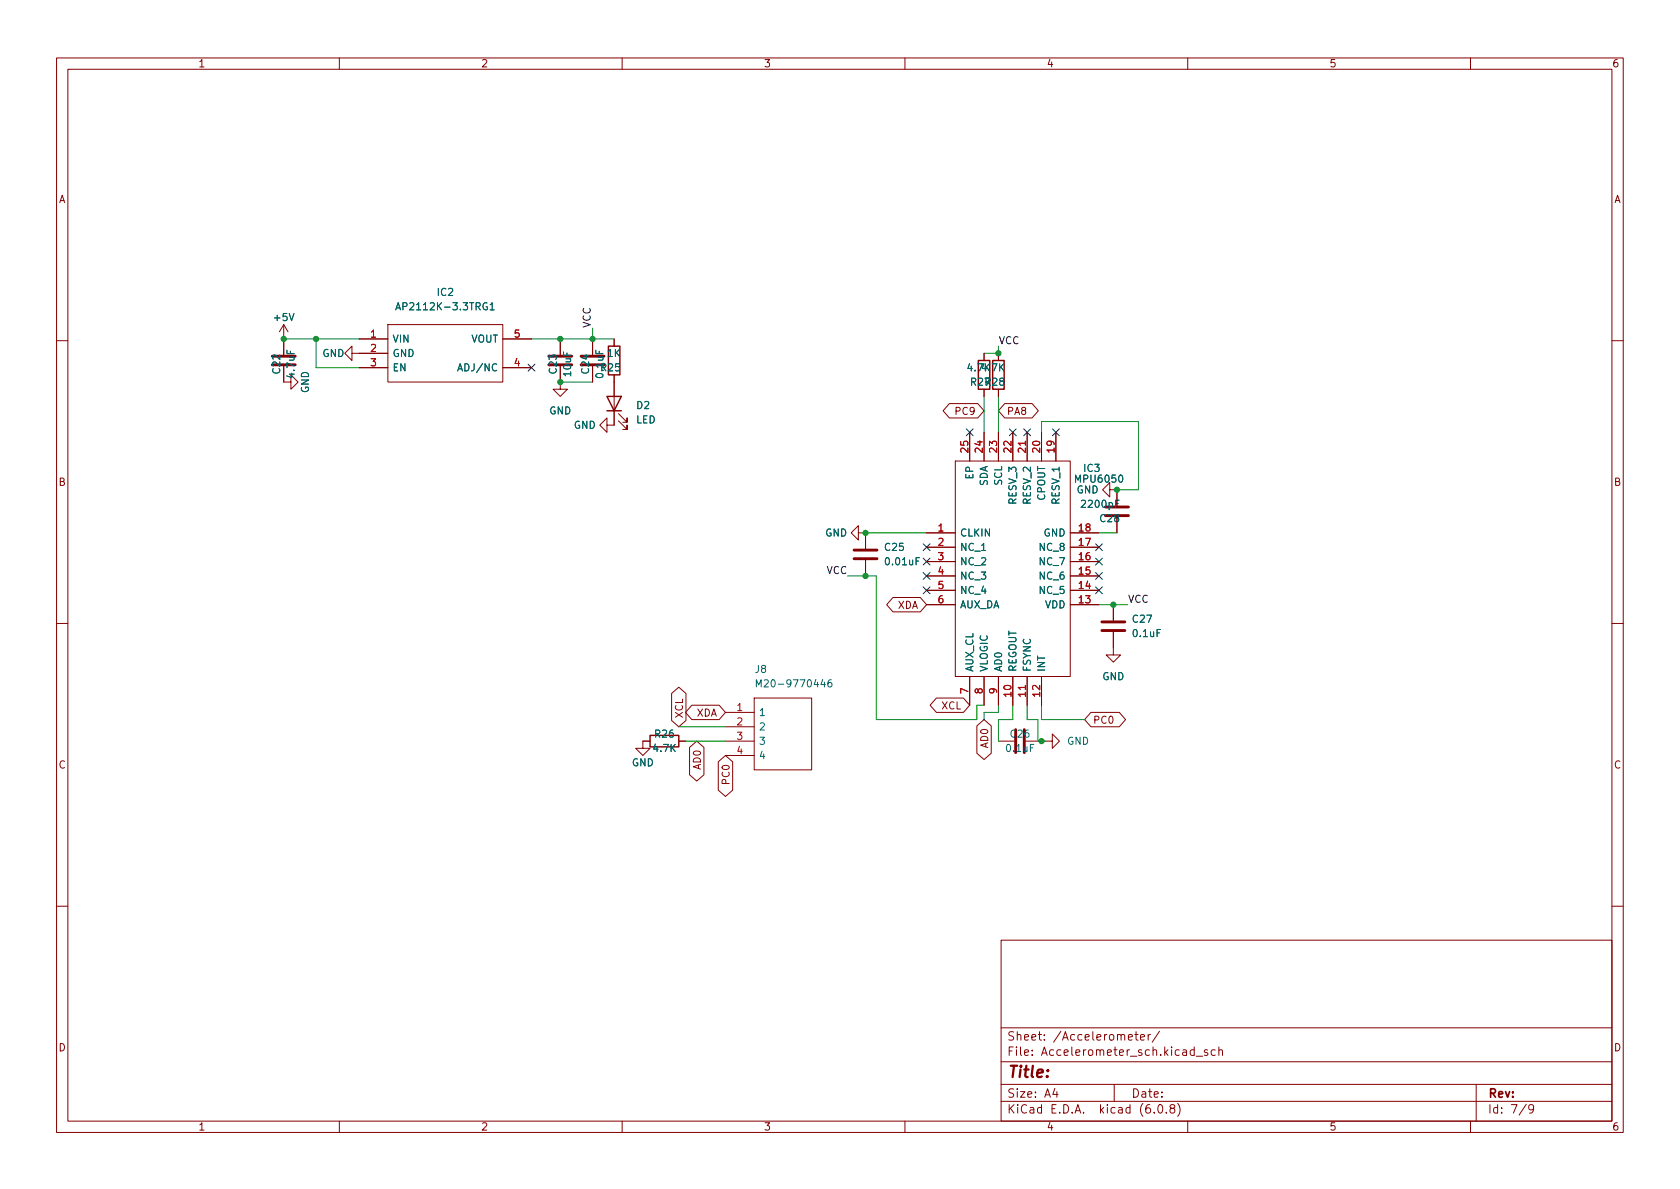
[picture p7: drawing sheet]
<svg xmlns="http://www.w3.org/2000/svg" width="297mm" height="210mm" viewBox="0 0 297 210" stroke-linecap="round" stroke-linejoin="round" font-family="sans-serif">
<g fill="none" stroke="#840000" stroke-width=".18">
<path d="M10 10.2h277v190.1h-277zM12 12.2h273v186.1h-273zM60 10.2v2M110 10.2v2M160 10.2v2M210 10.2v2M260 10.2v2M50.2 57.4l-.8 1.3M50.2 57.4v5.3M50.2 57.4l.7 1.3M63.5 59.9h5.1M68.6 57.4h20.3v10.2h-20.3z"/>
<path d="M88.9 59.9h5.1M99.1 59.9v2.8M104.8 59.9v2.8M108.6 59.9v1.3M10 60.2h2M50.2 64.8v2.8h1.2v-1.3l1.3 1.3-1.3 1.2v-1.2M62.2 62.5v-1.3l-1.2 1.3 1.2 1.2v-1.2h6.4M63.5 65h5.1M88.9 65h5.1M99.1 64.8v4h1.2l-1.2 1.3-1.3-1.3h1.3M104.8 64.8v2.8M108.6 66.3v8.9h-1.3v1.2l-1.3-1.2 1.3-1.3v1.3"/>
<path d="M109.3 74.4l1.6 1.5v-.7v.7h-.8M109.3 73.1l1.6 1.6v-.8v.8h-.8M167.9 71.4h5l1.1 1.2-1.1 1.3h-5l-1.2-1.3zM171.4 76.4v5.1M174 62.5v1.2M174 68.8v1.3M174 76.4v5.1M176.5 62.5v1.2M176.5 68.8v1.3M176.5 76.4v5.1M177.6 71.4h4.9l1.1 1.2-1.1 1.3h-4.9l-1.1-1.3zM179.1 76.4v5.1"/>
<path d="M181.6 76.4v5.1M184.1 76.4v5.1M186.7 76.4v5.1M285 60.2h2M151.8 94.2v-1.2l-1.3 1.2 1.3 1.3v-1.3h1.2v2.8M153 99.1v2.7M163.8 94.2h5.1M163.8 99.3h5.1M163.8 96.8h5.1M168.9 81.5h20.3v38.1h-20.3zM189.2 94.2h5.1M189.2 99.3h5.1"/>
<path d="M189.2 96.8h5.1M196.2 86.6v-1.3l-1.3 1.3 1.3 1.3v-1.3h1.3v2.8M197.5 91.4v2.8M10 110.2h2M157.9 105.7h4.8l1.1 1.2-1.1 1.3h-4.8l-1.1-1.3zM163.8 106.9h5.1M163.8 104.4h5.1M163.8 101.8h5.1M171.4 119.6v5.1M174 119.6v5.1M176.5 119.6v5.1M179.1 119.6v5.1"/>
<path d="M181.6 119.6v5.1M184.1 119.6v5.1M189.2 106.9h5.1M189.2 104.4h5.1M189.2 101.8h5.1M196.8 111.8v4h1.3l-1.3 1.3-1.2-1.3h1.2M196.8 106.9v2.8M285 110.2h2M114.9 131.1h-1.2v1.2h1.2l-1.2 1.3-1.3-1.3h1.3M118.7 122.6l1.3-1.1 1.3 1.1v4.8l-1.3 1.1-1.3-1.1zM120 131.1h1.3M121.9 132.2l1.3-1.1 1.3 1.1v4.8l-1.3 1.1-1.3-1.1z"/>
<path d="M122.3 124.7h4.9l1.1 1.3-1.1 1.2h-4.9l-1.1-1.2zM127 134.7l1.3-1.1 1.2 1.1v5l-1.2 1.1-1.3-1.1zM128.3 126h5M128.3 128.5h5M128.3 131.1h5M128.3 133.6h5M133.3 123.4h10.2v12.7h-10.2zM165.6 123.4h4.7l1.1 1.3-1.1 1.3h-4.7l-1.2-1.3zM172.7 128.4l1.3-1.2 1.3 1.2v4.8l-1.3 1.1-1.3-1.1zM176.5 131.1h2.8M181.4 131.1h2.7M184.8 131.1h1.3v-1.3l1.2 1.3-1.2 1.2v-1.2"/>
<path d="M192.9 126h5l1.1 1.2-1.1 1.3h-5l-1.1-1.3zM10 160.2h2M177 166.3h108v32h-108zM285 160.2h2M60 198.3v2M110 198.3v2M160 198.3v2M177 194.8h108M177 191.8h108M177 187.8h108M177 181.8h108M186.5 192.5l-.4 1h1"/>
<path d="M186.9 193v1M197 191.8v3M199.5 183.4l.7-.1-.1-.3-.4-.1-.2 .2 .1 .8h.5M200.6 182.9h.6M200.9 182.4v1.3l.3 .2M201.6 183.4l.8-.1-.1-.3-.4-.1-.3 .2 .1 .8h.6M203 182.9v1M203.4 182.9l-.3 .1-.1 .2M204.1 196.7v.1M204.9 195.4l.2-.1a.81 .81 0 0 1 .6 .7 .81 .81 0 0 1-.3 .8h-.2a.81 .81 0 0 1-.6-.6 .81 .81 0 0 1 .3-.8zM205 182.4l-1.3 1.9M206.2 196.7v.1"/>
<path d="M207.1 196l-.2-.3v-.2l.2-.2 .5 .1 .1 .2-.1 .2-.6 .2-.1 .3v.4l.2 .1h.5l.1-.3-.1-.4-.2-.1M208.2 195.1a1.72 1.72 0 0 1 0 2.3M210 198.3v2M211.1 185.7l-.4-.1-.3 .3v.4l.2 .3h.5M211.1 185.1v1.5M211.5 186.8h1.1M213.5 185.7l-.4-.1-.2 .2 .1 .3 .5 .1v.4h-.6M214.9 185.7l-.5-.1-.3 .3v.4l.2 .3h.6M215.5 185.8l.2-.2 .4 .1v.9M215.5 185.1v1.5M260 198.3v2M261 191.8v6.5"/>
<path d="M269.9 195.3l-1.3 1.9M271.2 196l-.3 .3h-.3l-.3-.3 .1-.6 .5-.1 .2 .2a.99 .99 0 0 1-.4 1.3h-.3"/>
</g>
<path d="M70 54.8l.4-1.3 .4 1.3M70.1 54.4h.6M86.7 53.9l.3-.4v1.3M86.7 54.8h.7M80.9 65.6l.4-1.3 .5 1.3M133.7 121.5v-1.3l.5 .9 .4-.9v1.3M147 120.2l-.4 .1a.86 .86 0 0 0 0 1.2l.4-.1 .1-.5-.2-.2h-.4l-.1 .2" fill="none" stroke="#006464" stroke-width=".18"/>
<g fill="none" stroke="#840000" stroke-width=".51">
<path d="M48.1 63h4.1M48.1 64.5h4.1M97 63h4.1M97 64.5h4.1M102.7 63h4.1M102.7 64.5h4.1M151 98.8h4.1M151 97.3h4.1M195.5 89.7h4M195.5 91.2h4M194.8 111.5h4.1M194.8 110h4.1"/>
<path d="M179.6 129v4.1M181.1 129v4.1"/>
</g>
<path d="M107.3 70.1h2.6l-1.3 2.5zM107.3 72.6h2.6M107.6 61.2h2v5.1h-2zM173 63.7h2v5.1h-2zM175.5 63.7h2v5.1h-2zM114.9 130h5.1v2.1h-5.1z" fill="none" stroke="#840000" stroke-width=".25"/>
<g fill="none" stroke="#009600" stroke-width=".18">
<path d="M50.2 59.9h13.3M55.9 59.9v5.1h7.6M94 59.9h14.6M104.8 58v1.9M99.1 67.6h5.7M174 70.1v6.3M176.5 61.2v1.3h-2.5M176.5 70.1v6.3M184.1 76.4v-1.9h17.2v12.1h-3.8M153 94.2h10.8M194.3 94.2h3.2M149.9 101.8h5v25.4h17.8v-2.5h1.3"/>
<path d="M194.3 106.9h5.1M120 128.5h8.3M121.3 131.1h7M176.5 124.7v1.3h-2.5v1.2M179.1 124.7v2.5h-2.6v3.9M181.6 124.7v2.5h1.9v3.9h1.3M184.1 124.7v2.5h7.7"/>
</g>
<g fill="none" stroke="#000084" stroke-width=".18">
<path d="M93.4 64.4l1.2 1.2M94.6 64.4l-1.2 1.2M170.8 75.8l1.3 1.3M172.1 75.8l-1.3 1.3M178.5 75.8l1.2 1.3M179.7 75.8l-1.2 1.3M181 75.8l1.2 1.3M182.2 75.8l-1.2 1.3M186.1 75.8l1.2 1.3M187.3 75.8l-1.2 1.3M163.2 96.2l1.2 1.2M163.2 98.7l1.2 1.2"/>
<path d="M164.4 96.2l-1.2 1.2M164.4 98.7l-1.2 1.2M193.7 96.2l1.2 1.2M193.7 98.7l1.2 1.2M194.9 96.2l-1.2 1.2M194.9 98.7l-1.2 1.2M163.2 103.8l1.2 1.2M163.2 101.2l1.2 1.3M164.4 103.8l-1.2 1.2M164.4 101.2l-1.2 1.3M193.7 101.2l1.2 1.3M193.7 103.8l1.2 1.2"/>
<path d="M194.9 101.2l-1.2 1.3M194.9 103.8l-1.2 1.2"/>
</g>
<g fill="#009600" stroke="#009600" stroke-width=".18">
<circle cx="153" cy="101.8" r=".46"/>
<circle cx="153" cy="94.2" r=".46"/>
<circle cx="184.1" cy="131.1" r=".46"/>
<circle cx="197.5" cy="86.6" r=".46"/>
<circle cx="176.5" cy="62.5" r=".46"/>
<circle cx="196.8" cy="106.9" r=".46"/>
<circle cx="55.9" cy="59.9" r=".46"/>
<circle cx="99.1" cy="67.6" r=".46"/>
<circle cx="99.1" cy="59.9" r=".46"/>
<circle cx="104.8" cy="59.9" r=".46"/>
<circle cx="50.2" cy="59.9" r=".46"/>
</g>
<text font-size="2.8" fill="#840000" x="178" y="190.6">Title:</text>
<g font-size="2.1" fill="#840000">
<text x="178" y="184">Sheet: /Accelerometer/</text>
<text x="178" y="186.7">File: Accelerometer_sch.kicad_sch</text>
<text x="178" y="196.9">KiCad E.D.A. kicad (6.0.8)</text>
<text x="178" y="194.1">Size: A4</text>
<text x="200" y="194.1">Date:</text>
<text x="263" y="194.1">Rev:</text>
<text x="263" y="196.9">Id: 7/9</text>
</g>
<g font-size="1.8" fill="#840000">
<text x="35" y="11.9">1</text>
<text x="85" y="11.9">2</text>
<text x="135" y="11.9">3</text>
<text x="185" y="11.9">4</text>
<text x="235" y="11.9">5</text>
<text x="285" y="11.9">6</text>
<text x="10.3" y="35.9">A</text>
<text x="285.3" y="35.9">A</text>
<text x="169.1" y="73.4">PC9</text>
<text x="178" y="73.4">PA8</text>
<text x="10.3" y="85.9">B</text>
<text x="285.3" y="85.9">B</text>
<text x="158.7" y="107.7">XDA</text>
<text x="166.5" y="125.4">XCL</text>
<text x="120.7" y="127.1" transform="rotate(-90 120.7 127.1)">XCL</text>
<text x="123.1" y="126.7">XDA</text>
<text x="193.2" y="128">PC0</text>
<text x="10.3" y="135.9">C</text>
<text x="123.9" y="136" transform="rotate(-90 123.9 136)">AD0</text>
<text x="174.7" y="132.2" transform="rotate(-90 174.7 132.2)">AD0</text>
<text x="285.3" y="135.9">C</text>
<text x="129" y="138.5" transform="rotate(-90 129 138.5)">PC0</text>
<text x="10.3" y="185.9">D</text>
<text x="285.3" y="185.9">D</text>
<text x="35" y="199.9">1</text>
<text x="85" y="199.9">2</text>
<text x="135" y="199.9">3</text>
<text x="185" y="199.9">4</text>
<text x="235" y="199.9">5</text>
<text x="285" y="199.9">6</text>
</g>
<g font-size="1.8" fill="#006464">
<text x="77.4" y="52.3">IC2</text>
<text x="48.6" y="56.8">+5V</text>
<text x="71" y="54.9">AP2112K-3.3TRG1</text>
<text x="57" y="63.1">GND</text>
<text x="69.3" y="60.6">VIN</text>
<text x="69.3" y="63.1">GND</text>
<text x="69.3" y="65.7">EN</text>
<text x="81.6" y="65.7">ADJ/NC</text>
<text x="83.2" y="60.6">VOUT</text>
<text x="106.3" y="65.7">R25</text>
<text x="107.4" y="63.1">1K</text>
<text x="171.2" y="65.7">4.7K</text>
<text x="173.7" y="65.7">4.7K</text>
<text x="49.5" y="66" transform="rotate(-90 49.5 66)">C22</text>
<text x="52.1" y="66.7" transform="rotate(-90 52.1 66.7)">4.7uF</text>
<text x="54.6" y="69.5" transform="rotate(-90 54.6 69.5)">GND</text>
<text x="98.4" y="66" transform="rotate(-90 98.4 66)">C23</text>
<text x="101" y="66.4" transform="rotate(-90 101 66.4)">10uF</text>
<text x="104.1" y="66" transform="rotate(-90 104.1 66)">C24</text>
<text x="106.7" y="66.7" transform="rotate(-90 106.7 66.7)">0.1uF</text>
<text x="171.7" y="68.2">R27R28</text>
<text x="97.1" y="73.3">GND</text>
<text x="101.4" y="75.8">GND</text>
<text x="112.4" y="74.9">LED</text>
<text x="112.6" y="72.3">D2</text>
<text x="191.7" y="83.4">IC3</text>
<text x="172.1" y="84.7" transform="rotate(-90 172.1 84.7)">EP</text>
<text x="174.6" y="86" transform="rotate(-90 174.6 86)">SDA</text>
<text x="177.2" y="85.8" transform="rotate(-90 177.2 85.8)">SCL</text>
<text x="179.7" y="89.1" transform="rotate(-90 179.7 89.1)">RESV_3</text>
<text x="182.2" y="89.1" transform="rotate(-90 182.2 89.1)">RESV_2</text>
<text x="184.8" y="88.5" transform="rotate(-90 184.8 88.5)">CPOUT</text>
<text x="187.3" y="89.1" transform="rotate(-90 187.3 89.1)">RESV_1</text>
<text x="190.3" y="87.2">GND</text>
<text x="190.4" y="85.3">MPU6050</text>
<text x="191.5" y="89.8">2200pF</text>
<text x="145.9" y="94.9">GND</text>
<text x="169.7" y="94.9">CLKIN</text>
<text x="184.5" y="94.9">GND</text>
<text x="194.6" y="92.3">C28</text>
<text x="156.5" y="97.4">C25</text>
<text x="156.7" y="99.9">0.01uF</text>
<text x="169.7" y="97.4">NC_1</text>
<text x="169.7" y="99.9">NC_2</text>
<text x="183.9" y="99.9">NC_7</text>
<text x="183.9" y="97.4">NC_8</text>
<text x="169.7" y="102.5">NC_3</text>
<text x="169.7" y="105">NC_4</text>
<text x="169.7" y="107.6">AUX_DA</text>
<text x="183.9" y="105">NC_5</text>
<text x="183.9" y="102.5">NC_6</text>
<text x="184.7" y="107.6">VDD</text>
<text x="200.3" y="110.1">C27</text>
<text x="200.4" y="112.6">0.1uF</text>
<text x="133.5" y="119">J8</text>
<text x="172.1" y="118.9" transform="rotate(-90 172.1 118.9)">AUX_CL</text>
<text x="174.6" y="118.9" transform="rotate(-90 174.6 118.9)">VLOGIC</text>
<text x="177.2" y="118.9" transform="rotate(-90 177.2 118.9)">AD0</text>
<text x="179.7" y="118.9" transform="rotate(-90 179.7 118.9)">REGOUT</text>
<text x="182.2" y="118.9" transform="rotate(-90 182.2 118.9)">FSYNC</text>
<text x="184.8" y="118.9" transform="rotate(-90 184.8 118.9)">INT</text>
<text x="134.9" y="121.5">M20-9770446</text>
<text x="194.9" y="120.3">GND</text>
<text x="115.9" y="130.4">R26</text>
<text x="134.1" y="126.6">1</text>
<text x="134.1" y="129.2">2</text>
<text x="134.1" y="131.7">3</text>
<text x="178.7" y="130.4">C26</text>
<text x="188.6" y="131.7">GND</text>
<text x="111.7" y="135.5">GND</text>
<text x="115.6" y="133">4.7K</text>
<text x="134.1" y="134.2">4</text>
<text x="178" y="133">0.1uF</text>
</g>
<g font-size="1.8" fill="#a90000">
<text x="65.5" y="59.7">1</text>
<text x="90.9" y="59.7">5</text>
<text x="65.5" y="62.2">2</text>
<text x="65.5" y="64.8">3</text>
<text x="90.9" y="64.8">4</text>
<text x="171.2" y="80" transform="rotate(-90 171.2 80)">25</text>
<text x="173.7" y="80" transform="rotate(-90 173.7 80)">24</text>
<text x="176.3" y="80" transform="rotate(-90 176.3 80)">23</text>
<text x="178.8" y="80" transform="rotate(-90 178.8 80)">22</text>
<text x="181.4" y="80" transform="rotate(-90 181.4 80)">21</text>
<text x="183.9" y="80" transform="rotate(-90 183.9 80)">20</text>
<text x="186.4" y="80" transform="rotate(-90 186.4 80)">19</text>
<text x="165.9" y="94">1</text>
<text x="190.8" y="94">18</text>
<text x="165.9" y="96.5">2</text>
<text x="165.9" y="99.1">3</text>
<text x="165.9" y="101.6">4</text>
<text x="190.8" y="101.6">15</text>
<text x="190.8" y="99.1">16</text>
<text x="190.8" y="96.5">17</text>
<text x="165.9" y="104.1">5</text>
<text x="165.9" y="106.7">6</text>
<text x="190.8" y="106.7">13</text>
<text x="190.8" y="104.1">14</text>
<text x="130.3" y="125.7">1</text>
<text x="171.2" y="122.7" transform="rotate(-90 171.2 122.7)">7</text>
<text x="173.7" y="122.7" transform="rotate(-90 173.7 122.7)">8</text>
<text x="176.3" y="122.7" transform="rotate(-90 176.3 122.7)">9</text>
<text x="178.8" y="123.2" transform="rotate(-90 178.8 123.2)">10</text>
<text x="181.4" y="123.2" transform="rotate(-90 181.4 123.2)">11</text>
<text x="183.9" y="123.2" transform="rotate(-90 183.9 123.2)">12</text>
<text x="130.3" y="128.3">2</text>
<text x="130.3" y="130.8">3</text>
<text x="130.3" y="133.3">4</text>
</g>
<g font-size="1.8" fill="#0f0f0f">
<text x="104.4" y="58" transform="rotate(-90 104.4 58)">VCC</text>
<text x="176.5" y="60.9">VCC</text>
<text x="146.1" y="101.5">VCC</text>
<text x="199.4" y="106.6">VCC</text>
</g>
</svg>
